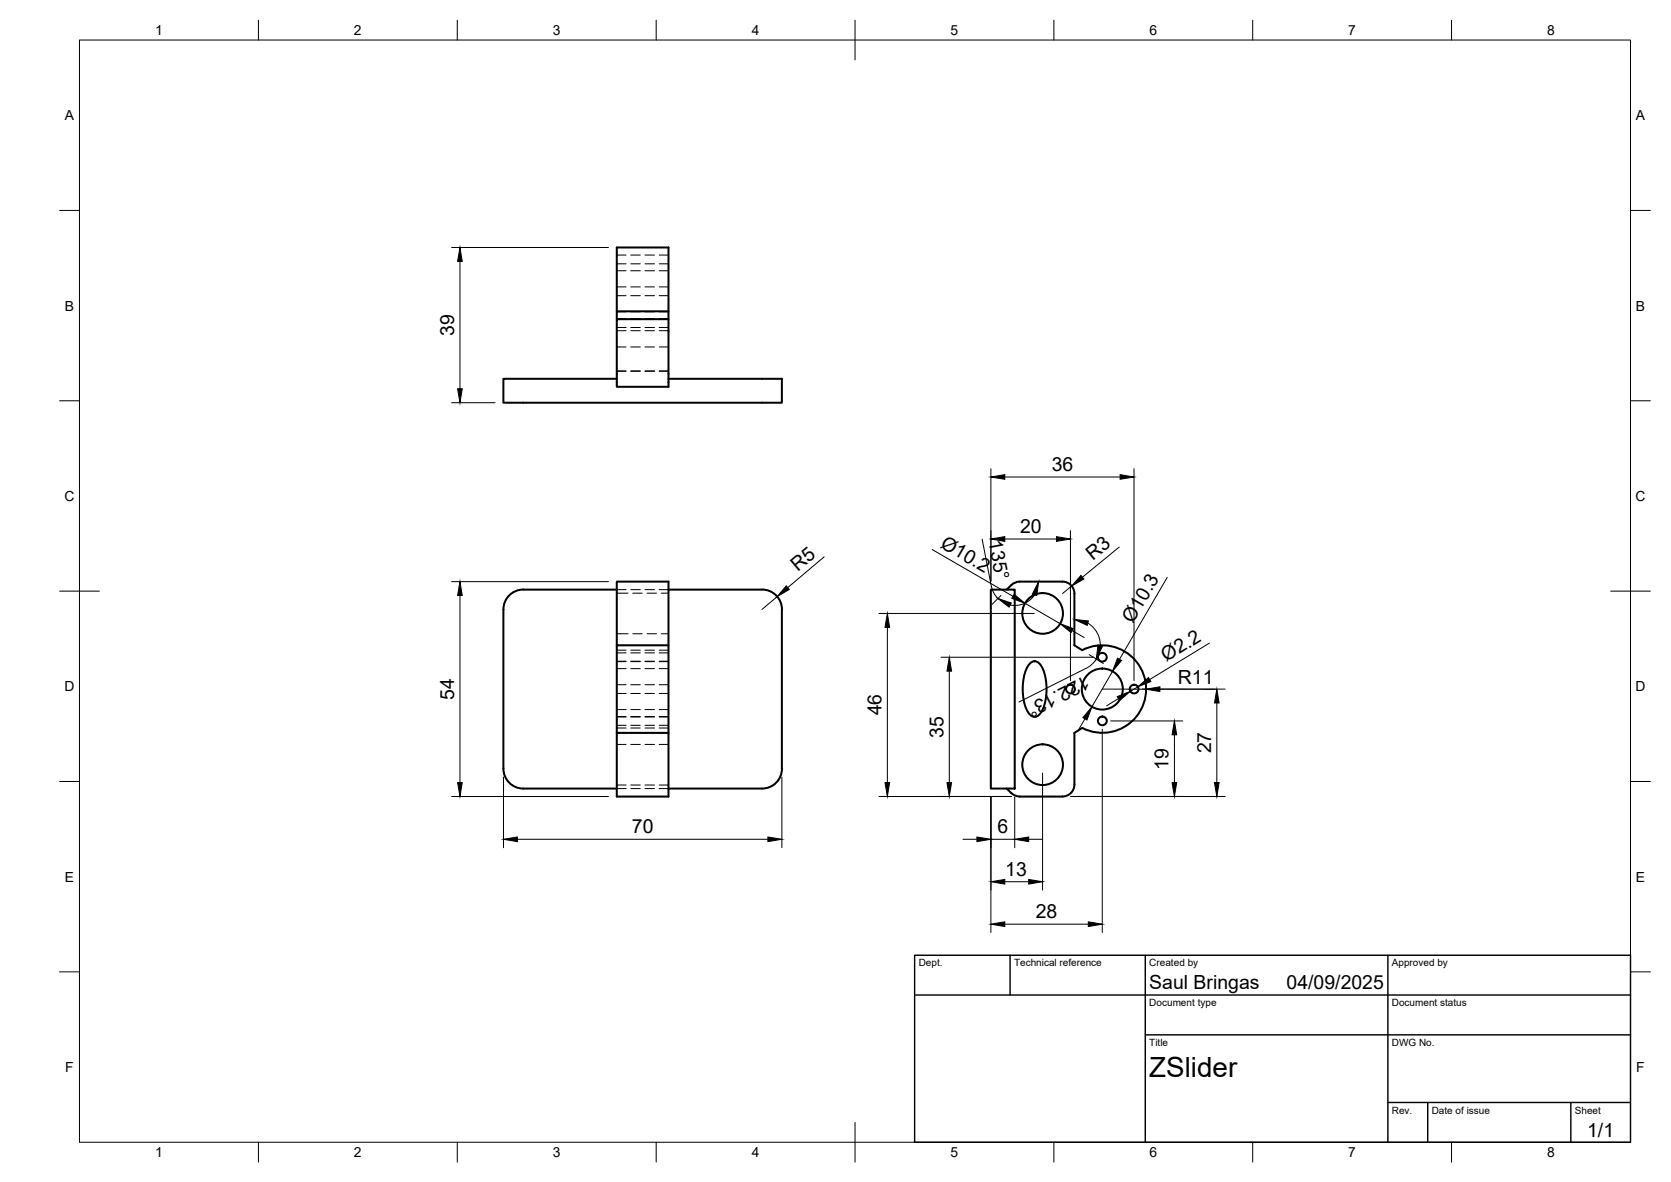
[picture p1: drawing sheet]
<svg xmlns="http://www.w3.org/2000/svg" width="420mm" height="297mm" viewBox="0 0 420 297" stroke-linecap="round" stroke-linejoin="round" font-family="sans-serif">
<!-- layer: Visible -->
<g fill="none" stroke="#000" stroke-width=".51">
<path d="M155.1 78.2v-16h13v35h-13v-17h13M168.1 78.2h-13v2M155.1 95.2h-28.5v6h70v-6h-28.5M126.6 153.2v40a5 5 0 0 0 5 5h23.5M155.1 148.2h-23.5a5 5 0 0 0-5 5M168.1 148.2h23.5a5 5 0 0 1 5 5M196.6 153.2v40a5 5 0 0 1-5 5h-23.5M249.1 148.2h6v50h-6zM253.1 148.2a4.1 4.1 0 0 1 3.3-2h10.8a2.99 2.99 0 0 1 3 3v13l1.9 1.2a11 11 0 0 1 16.1 9.8 11 11 0 0 1-16.1 9.8l-1.9 1.2v13a2.99 2.99 0 0 1-3 3M155.1 162.2v-16h13v54h-13v-16M155.1 162.2v22M155.1 162.2h13"/>
<path d="M259.1 166.6a1.59 1.59 0 0 1 2.6 .5 13 13 0 0 1 0 12.1 1.67 1.67 0 0 1-1.6 1 1.67 1.67 0 0 1-1.5-1 13 13 0 0 1 0-12.1zM155.1 184.2h13M253.1 198.2a4.1 4.1 0 0 0 3.3 2M256.4 200.2h10.7"/>
<circle cx="262.2" cy="154.2" r="5.1"/>
<circle cx="269.2" cy="173.2" r="1.1"/>
<circle cx="277.2" cy="165.2" r="1.1"/>
<circle cx="277.2" cy="173.2" r="5.2"/>
<circle cx="285.2" cy="173.2" r="1.1"/>
<circle cx="262.2" cy="192.2" r="5.1"/>
<circle cx="277.2" cy="181.2" r="1.1"/>
</g>
<!-- layer: Hidden -->
<g fill="none" stroke="#000" stroke-width=".25">
<path d="M155.1 64.1h2.3M155.1 66.3h2.3M155.1 68h2.3M155.1 78.3h2.3M155.1 72.1h2.3M155.1 74.3h2.3M158.6 64.1h2.4M158.6 66.3h2.4M158.6 68h2.4M158.6 78.3h2.4M158.6 72.1h2.4M158.6 74.3h2.4"/>
<path d="M162.2 64.1h2.4M162.2 66.3h2.4M162.2 68h2.4M162.2 78.3h2.4M162.2 72.1h2.4M162.2 74.3h2.4M165.8 64.1h2.3M165.8 66.3h2.3M165.8 68h2.3M165.8 78.3h2.3M165.8 72.1h2.3M165.8 74.3h2.3"/>
<path d="M155.1 87.2h2.3M155.1 93.2h2.3M155.1 80.1h2.3M155.1 82.3h2.3M155.1 93.3h2.3M155.1 83.1h2.3M158.6 87.2h2.4M158.6 93.2h2.4M158.6 80.1h2.4M158.6 82.3h2.4M158.6 93.3h2.4M158.6 83.1h2.4"/>
<path d="M162.2 87.2h2.4M162.2 93.2h2.4M162.2 80.1h2.4M162.2 82.3h2.4M162.2 93.3h2.4M162.2 83.1h2.4M165.8 87.2h2.3M165.8 93.2h2.3M165.8 80.1h2.3M165.8 82.3h2.3M165.8 93.3h2.3M165.8 83.1h2.3"/>
<path d="M155.1 149.1h2.8M155.1 148.2h2.3M155.1 159.3h2.8M158.6 148.2h2.4M159.1 159.3h2.4M159.1 149.1h2.4M162.2 148.2h2.4M162.7 159.3h2.4M162.7 149.1h2.4M165.8 148.2h2.3M166.3 159.3h1.8M166.3 149.1h1.8"/>
<path d="M155.1 163.4h2.3M155.1 172.1h2.3M155.1 174.3h2.3M155.1 166.2h2.3M155.1 168h2.3M155.1 178.3h2.3M155.1 164.1h2.3M155.1 166.3h2.3M158.6 163.4h2.4M158.6 172.1h2.4M158.6 174.3h2.4M158.6 166.2h2.4"/>
<path d="M158.6 168h2.4M158.6 178.3h2.4M158.6 164.1h2.4M158.6 166.3h2.4M162.2 163.4h2.4M162.2 172.1h2.4M162.2 174.3h2.4M162.2 166.2h2.4M162.2 168h2.4M162.2 178.3h2.4M162.2 164.1h2.4M162.2 166.3h2.4"/>
<path d="M165.8 163.4h2.3M165.8 172.1h2.3M165.8 174.3h2.3M165.8 166.2h2.3M165.8 168h2.3M165.8 178.3h2.3M165.8 164.1h2.3M165.8 166.3h2.3M155.1 183h2.3M155.1 198.2h2.3M155.1 180.2h2.3M155.1 180.1h2.3"/>
<path d="M155.1 182.3h2.3M155.1 197.3h2.3M155.1 187.1h2.3M158.6 183h2.4M158.6 198.2h2.4M158.6 180.2h2.4M158.6 180.1h2.4M158.6 182.3h2.4M158.6 197.3h2.4M158.6 187.1h2.4M162.2 183h2.4M162.2 198.2h2.4"/>
<path d="M162.2 180.2h2.4M162.2 180.1h2.4M162.2 182.3h2.4M162.2 197.3h2.4M162.2 187.1h2.4M165.8 183h2.3M165.8 198.2h2.3M165.8 180.2h2.3M165.8 180.1h2.3M165.8 182.3h2.3M165.8 197.3h2.3M165.8 187.1h2.3"/>
</g>
<!-- layer: BORDER -->
<g fill="none" stroke="#000" stroke-width=".25">
<path d="M20 10.1h390v276.9h-390zM65 5.1v5M115 5.1v5M165 5.1v5M215 5.1v10M265 5.1v5M315 5.1v5M365 5.1v5M15 52.9h5M410 52.9h5M15 100.7h5M410 100.7h5"/>
<path d="M15 148.6h10M405 148.6h10M15 196.4h5M410 196.4h5M15 244.2h5M410 244.2h5M65 287v5M115 287v5M165 287v5M215 282.1v9.9M265 287v5M315 287v5"/>
<path d="M365 287v5"/>
</g>
<!-- layer: TITLEBLOCK -->
<path d="M230 240.1h180v46.9h-180zM230 250h180M254 240.1v9.9M288 240.1v46.9M349 240.1v46.9M288 260.1h122M349 277.1h61M359 277.1v9.9M395 277.1v9.9" fill="none" stroke="#000" stroke-width=".36"/>
<!-- layer: FD_Dimensions -->
<g fill="none" stroke="#000" stroke-width=".25">
<path d="M113.6 62.2h39.4M115.7 65.7v32M113.6 101.2h10.9M249.2 117.8v28.3M252.6 119.9h29M285.1 117.8v53.3M207.2 139.9l-9.1 7.8M234.4 138.1l20.3 11.7M247 135.5l2.3 11.8M252.6 135.5h13M269.2 133.4v37.7M281.4 137.5l-9.2 7.5"/>
<path d="M113.6 146.2h39.4M115.7 149.7v47M195.4 149.9l-3.8 3.3M221 154.2h39.1M223.1 157.7v39M249.3 147.3l.6 1.7 1 1.4M251.7 149.7l-2.3 2.2M257.7 151.6l8.9 5.1M260.1 149.5a6 6 0 0 1-6.1 2.5M269.5 147.3l-2.4 1.9M269.6 158.5l3 1.7M273.5 156.6a6.5 6.5 0 0 1 3.2 5.7"/>
<path d="M293.5 145.1l-12 20.6M236.6 165.2h38.4M238.7 168.7v28M273.9 164.5l3.5 2.2M275.7 165.6l-1.2 1.4-1.4 1-16.9 8.4M277.2 173.2h30.9M279.7 168.7l-5.1 8.9M281.2 175.6l-3 1.8M286.1 172.6l-1.9 1.1M304.1 161.6l-15 9.2M306 176.7v20M126.6 195.3v17.7"/>
<path d="M196.6 195.3v17.7M262.1 194.3v29.4M272.8 180.6l-1.8 3.1M277.2 183.3v51M279.3 181.2h18.1M295.3 184.7v12M113.6 200.2h39.4M130.1 210.9h63M221 200.2h33.3M242.1 210.9h3.5M249.2 210.9h5.9M249.2 200.3v34"/>
<path d="M255.1 200.3v12.7M258.7 210.9h3.4M269.2 200.2h38.9M252.6 232.2h21M252.6 221.6h6.1"/>
</g>
<g fill="#000" stroke="#000" stroke-width=".25">
<path d="M115.7 62.2l.5 3.5h-1.1zM115.1 97.7h1.1l-.5 3.5zM249.2 119.9l3.4-.6v1.1zM281.6 119.3l3.5 .6-3.5 .5zM249.2 135.5l3.4-.6v1.1zM265.6 134.9l3.6 .6-3.6 .5zM115.7 146.2l.5 3.5h-1.1zM197.7 147.2l.8 .9-3.1 1.8zM223.1 154.2l.6 3.5h-1.2zM250.9 150.4l3.4 1.1-.6 1.1zM255 149.4l2.7 2.2-3.3-1.2zM261.2 146.2l-.5 3.5-1.1-.4z"/>
<path d="M266.6 156.7l3.3 1.3-.6 1zM271.8 144.6l.7 .9-3 1.8zM270.2 155.7l3.5 .3-.3 1.2zM238.7 165.2l.6 3.5h-1.2zM276.1 162.1l1.1 .3-1.5 3.2zM280.9 175.1l3.3-1.4-2.7 2.4zM281 165.4l1 .6-2.3 2.7zM286.1 172.6l2.7-2.3 .6 1zM288.1 173.2l3.6-.6-.1 1.2zM306 173.2l.5 3.5h-1.1zM115.1 196.7h1.1l-.5 3.5zM222.5 196.7h1.2l-.6 3.5z"/>
<path d="M238.1 196.7h1.2l-.6 3.5zM274.6 177.6l-1.3 3.3-1-.6zM294.7 196.7h1.2l-.6 3.5zM295.3 181.2l.6 3.5h-1.2zM305.4 196.7h1.1l-.5 3.5zM126.6 210.9l3.5-.6v1.2zM193.1 210.3l3.5 .6-3.5 .6zM245.6 210.3l3.6 .6-3.6 .6zM255.1 210.9l3.6-.6v1.2zM249.2 232.2l3.4-.5v1.1zM249.2 221.6l3.4-.6v1.2zM258.7 221l3.4 .6-3.4 .6z"/>
<path d="M273.6 231.7l3.6 .5-3.6 .6z"/>
</g>
<text font-size="7" x="289" y="270.6">ZSlider</text>
<g font-size="4.9">
<text x="114.2" y="84.4" transform="rotate(-90 114.2 84.4)">39</text>
<text x="264.4" y="118.4">36</text>
<text x="236.2" y="137.4" transform="rotate(30 236.2 137.4)">Ø10.2</text>
<text x="248.5" y="136.1" transform="rotate(79 248.5 136.1)">135°</text>
<text x="256.5" y="134">20</text>
<text x="200.6" y="143.6" transform="rotate(-40 200.6 143.6)">R5</text>
<text x="274.7" y="141.1" transform="rotate(-39 274.7 141.1)">R3</text>
<text x="284.9" y="156.8" transform="rotate(-60 284.9 156.8)">Ø10.3</text>
<text x="293.3" y="166.4" transform="rotate(-31 293.3 166.4)">Ø2.2</text>
<text x="272.9" y="169.7" transform="rotate(153 272.9 169.7)">122.13°</text>
<text x="296.2" y="171.8">R11</text>
<text x="114.2" y="175.9" transform="rotate(-90 114.2 175.9)">54</text>
<text x="221.7" y="179.8" transform="rotate(-90 221.7 179.8)">46</text>
<text x="237.2" y="185.4" transform="rotate(-90 237.2 185.4)">35</text>
<text x="304.6" y="189.3" transform="rotate(-90 304.6 189.3)">27</text>
<text x="293.8" y="193.5" transform="rotate(-90 293.8 193.5)">19</text>
<text x="158.9" y="209.5">70</text>
<text x="250.8" y="209.5">6</text>
<text x="252.8" y="220.1">13</text>
<text x="260.5" y="230.8">28</text>
<text x="289" y="248.5">Saul Bringas</text>
<text x="323.5" y="248.5">04/09/2025</text>
<text x="399.1" y="285.7">1/1</text>
</g>
<g font-size="3.5">
<text x="39" y="8.8">1</text>
<text x="89" y="8.8">2</text>
<text x="139" y="8.8">3</text>
<text x="189" y="8.8">4</text>
<text x="239" y="8.8">5</text>
<text x="289" y="8.8">6</text>
<text x="339" y="8.8">7</text>
<text x="389" y="8.8">8</text>
<text x="16.3" y="30.2">A</text>
<text x="411.3" y="30.2">A</text>
<text x="16.3" y="78">B</text>
<text x="411.3" y="78">B</text>
<text x="16.2" y="125.9">C</text>
<text x="411.2" y="125.9">C</text>
<text x="16.2" y="173.7">D</text>
<text x="411.2" y="173.7">D</text>
<text x="16.3" y="221.6">E</text>
<text x="411.3" y="221.6">E</text>
<text x="16.4" y="269.4">F</text>
<text x="411.4" y="269.4">F</text>
<text x="39" y="290.8">1</text>
<text x="89" y="290.8">2</text>
<text x="139" y="290.8">3</text>
<text x="189" y="290.8">4</text>
<text x="239" y="290.8">5</text>
<text x="289" y="290.8">6</text>
<text x="339" y="290.8">7</text>
<text x="389" y="290.8">8</text>
</g>
<g font-size="2.5">
<text x="231" y="242.9">Dept.</text>
<text x="255" y="242.9">Technical reference</text>
<text x="289" y="242.9">Created by</text>
<text x="350" y="242.9">Approved by</text>
<text x="289" y="252.8">Document type</text>
<text x="350" y="252.8">Document status</text>
<text x="289" y="262.9">Title</text>
<text x="350" y="262.9">DWG No.</text>
<text x="350" y="279.9">Rev.</text>
<text x="360" y="279.9">Date of issue</text>
<text x="396" y="279.9">Sheet</text>
</g>
</svg>
